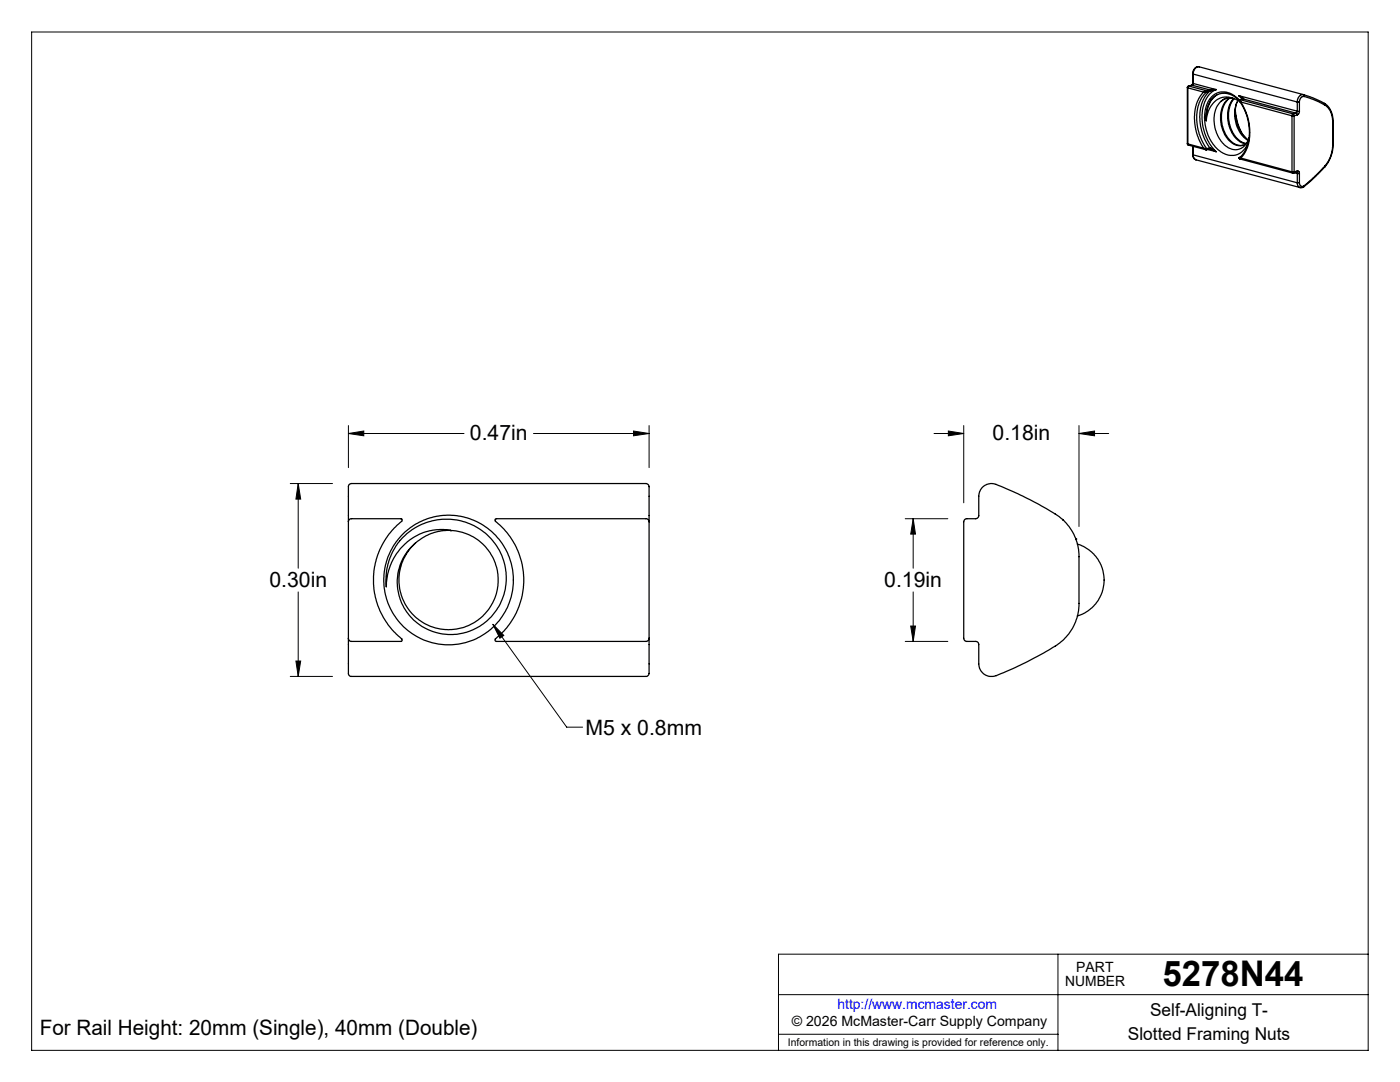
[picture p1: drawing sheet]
<svg xmlns="http://www.w3.org/2000/svg" width="279mm" height="216mm" viewBox="0 0 279 216" stroke-linecap="round" stroke-linejoin="round" font-family="sans-serif">
<g fill="none" stroke="#000" stroke-width=".2">
<path d="M6.3 6.4h266.7v203.2h-266.7zM57.9 96.5h8.5M59.5 96.5l.5 3.1h-.9zM59.5 96.5v16.9M69.5 86.5l3.1-.5v1zM69.5 84.9v8.4M69.5 86.5h23.1M106.5 86.5h23M126.4 86l3.1 .5-3.1 .5zM129.5 84.9v8.4M186.4 86.5h5.9M189.3 86l3 .5-3 .5z"/>
<path d="M192.3 84.9v15.4M215.3 86.5l3.1-.5v1zM215.3 86.5h6M215.3 84.9v20.2M59.5 118.1v16.9M180.7 103.5h8.5M182.2 103.5l.5 3.1h-.9zM182.2 103.5v9.9M182.2 118.1v9.9M57.9 135h8.5M59.1 131.9h.9l-.5 3.1zM98.4 124.6l2.1 2.2-.7 .6z"/>
<path d="M98.4 124.6l14.7 20.5h3.2M180.7 128h8.5M181.8 124.9h.9l-.5 3.1zM155.4 198.5h117.6M211.1 190.4v19.2M273 190.4h-117.6v19.2M155.4 206.4h55.7"/>
</g>
<g fill="none" stroke="#000" stroke-width=".25">
<path d="M237 17.5h.1M237 17.5v11.2M237.1 17.5l3.1 .9M237.1 17.5v11.2M237.2 17.2l-.2 .3M237.2 17.2h.1M237.3 17.2l-.2 .3M237.3 17.2l3.4 .9M237.8 17h.1M237.8 17l-.6 .2M237.9 17l3.5 .9M237.9 17l-.6 .2"/>
<path d="M238 16.6l-.2 .4M238 14.7l.1 .1M238 16.6l.1 .1M238 14.7v1.9M238.1 16.7l-.2 .3M238.1 14.8l20.8 5.6M238.1 16.7l4.6 1.2M238.1 14.8v1.9M239.3 13.3h-.4l-.5 .3-.3 .6-.1 .5M239.3 13.3h-.4l-.4 .4-.3 .5-.1 .6M239.3 13.3l20.8 5.6M240.2 18.4h.6"/>
<path d="M240.2 18.4l-.8 1-.5 .9-.4 1.3-.1 1.6v1.5l.3 1.5 .7 1.8 .8 1.6M240.7 18.1l.1 .3M240.7 18.1l-.5 .3M240.8 18.4l-.9 1-.6 1.1-.5 2.4 .1 1.9 .4 1.9 .8 1.8 .7 1.2M241.4 17.9v.3M241.4 17.9l-.7 .2M241.4 18.2l-.5 .5-.8 1.2-.5 1.6-.2 1.6 .1 1.4 .4 2 .6 1.4 .9 1.6M241.4 18.2l-.6 .2M242.7 17.9l-1.1 .7-.9 1.1-.6 1.6-.2 1.5 .1 2.1 .6 2.2 .7 1.5 1.4 1.7M242.7 17.9l-1.3 .3M242.7 17.9h-1.3M242.8 19a5.7 5.7 0 0 0-2.1 5.1"/>
<path d="M244.8 19.6l-1.1 .6M245.4 19.5a5.1 5.1 0 0 0-1.6 5.7l.9 2a2.92 2.92 0 0 0 3.7 1.6l.4-.3M245.5 19.5a5.4 5.4 0 0 0-1.3 6.3l.5 1.1 .4 .7a3 3 0 0 0 2.9 1.4M246.2 19.7a3.7 3.7 0 0 0-4.9 2.2l-.6 2.2M246.2 19.7l-.4-.1a2.31 2.31 0 0 0-2.1 .6M246.2 19.7l1.3 .6M246.2 19.6a6.2 6.2 0 0 0-.1 7.2 3.7 3.7 0 0 0 2.5 1.9M246.3 19.7l-.2 .2a6.2 6.2 0 0 0 1.9 8.5l.7 .2M247.2 19.1l.8 .4 .1 .3M247.2 19.1l.7 .7M247.2 19.1l.8 .7M247.2 19.1l11.7 3.1"/>
<path d="M247.5 19.9l-.2 .1 .1 .2M247.5 19.9h.1M247.5 19.9l-.1 .2 .2 .3M247.5 19.9l10.6 2.8M248.1 19.8h.1M248.1 19.8l-.6 .1M248.1 19.8l10.6 2.8M260.1 18.9l2 .6 2.2 1.1M260.1 18.9l-.7 .2-.5 .8v.5M260.1 18.9l.1 .4M260.2 19.3h-.3l-.3 .2-.3 .9M260.2 19.3l2.1 .6 2.1 1.1"/>
<path d="M237 28.7l.2 .3M237 28.7h.1M237.1 28.7l.1 .3M237.1 28.7l3.1 .9M237.2 29l3.5 .9M238 30.8l.2 .7 .5 .4M238 30.8l.1 .1M238 29.2v1.6M238.1 30.9l.2 .6 .4 .4M238.1 30.9l20.8 5.6M238.1 29.2v1.7M238.7 31.9l20.8 5.5"/>
<path d="M240.2 29.6l.6 .1M240.2 29.6l.5 .3M240.7 29.9h.1M240.8 29.7v.2M241.1 29.8l1.6 .5M241.4 29.7l1.3 .6M241.4 29.7h.1M241.4 29.7l-.6 .2M241.4 29.5l1.3 .8M241.4 29.5v.2M241.4 29.5l-.6 .2M243.7 20.2l-.1 .1a5.9 5.9 0 0 0-.6 6.6l.3 .6a3.7 3.7 0 0 0 3.9 2.3 3.1 3.1 0 0 0 2.1-2.3"/>
<path d="M246.5 22.2l.2 1.7 .4 1.3 .6 1.2 .9 1.2M246.5 21.9l.4 2.4 .9 2.1M246.5 22.3l.2 1.8M246.7 24.1l.3 1.1 .7 1.3 .7 .8 .7 .6M246.8 20.5l-.4 1.8 .1 1.3 .2 1.3 1.1 2 1.3 1.1M246.8 20.5l-.3 1.4 .2 2.2M247 20l-.2 .5M247.2 31.5h.2M247.2 31.5h.1M247.3 20.1l-1.1-.9-.9-.4a3.6 3.6 0 0 0-4.5 3.3l-.1 2M247.4 20l-1.6-1.2-1.2-.4a3.6 3.6 0 0 0-4 3.2l-.2 1.2v1.3l.3 1.8 .4 1.2 1.4 2.1 1.1 1 .7 .4a3.4 3.4 0 0 0 4.8-2.2M247.4 20.2l1.2 2.2 .5 1.5 .2 2v1.5l-.3 1.5-.5 1.3-1.1 1.3"/>
<path d="M247.4 31.5v.2M247.4 20.2h.1M247.4 20.2l.2 .2M247.4 31.5h.2M247.4 31.7l10.6 2.8M247.5 31.4l-.3 .1M247.6 20.4l.8 1.3 .6 1.6 .3 1.4 .1 1.7-.1 1.5-.3 1.4-.5 1.1-.9 1.1M247.6 31.5l-.2 .2M247.6 20.4l10.2 2.7M247.6 31.5l10.2 2.8M257.8 23.1h.5M257.8 34.3h.5"/>
<path d="M257.8 34.3l.2 .2M257.8 23.1v11.2M258 34.5h.1M258.1 22.7l-.3 .4M258.1 22.7l.2 .4M258.3 34.3l-.2 .2M258.3 23.1v11.2M258.4 34.5l.5 .1M258.7 22.6l.2 .3M258.7 22.6l-.6 .1M258.8 34.4h.1M258.8 34.4l.1 .2"/>
<path d="M258.8 34.4l-.7 .1M258.9 34.1l.4 .2v.3M258.9 20.4h.4M258.9 22.2h.4M258.9 22.2l-.2 .4M258.9 34.6h.4M258.9 36.5h.4M258.9 34.1l-.1 .3M258.9 36.5l.2 .7 .4 .2M258.9 34.1l-.6 .2M258.9 22.9l-.6 .2M258.9 20.4v1.8"/>
<path d="M258.9 34.6v1.9M259.3 36.5l.3 .6 .4 .1 .2-.1M259.3 22.2l-.1 .5-.3 .2M259.3 20.4v1.8M259.3 34.6v1.9M260.2 37.3l-.4 .2-.3-.1M260.2 37.1v.2M264.3 20.6l.8 .7 .6 1 .4 2M264.3 20.6l.1 .4M264.4 21l.7 .6 .5 .7 .3 1.3 .1 .8M264.4 33.2l-2.1 2.1-2.1 1.8M264.4 33.2v.1"/>
<path d="M264.4 33.3l-2.5 2.5-1.7 1.5M266 28.9l-.1 .8-.3 1.5-.6 1.2-.6 .8M266 24.4v4.5M266.1 28.8l-.4 2.3-.7 1.4-.6 .8M266.1 24.3l-.1 .1M266.1 28.8l-.1 .1M266.1 24.3v4.5M196.2 97.1l.8-.5 .8-.1a7.7 7.7 0 0 1 3.4 1.2l5.7 2.7a21.2 21.2 0 0 1 5.6 3.7l1.3 1.7 .8 1.5 .5 1.5 .2 1.7v11.2l-.4 1.6-.6 1.5-1 1.7-.6 .7a17.9 17.9 0 0 1-5.3 3.6l-4.7 2.4-4.3 1.7h-1.1l-.7-.2-.7-.6a2.24 2.24 0 0 1-.6-1.6l-.1-4.3-.4-.2h-2l-.3-.2-.2-.3v-23.5l.5-.5h2l.5-.3 .1-4.6 .3-.9zM69.5 104.1v-7.1l.2-.4 .4-.1h58.9l.4 .2 .1 .3v7.1M69.5 104.1l.1-.3 .4-.3h10.1l.2 .4-1.3 1.2a15.1 15.1 0 0 0 1.3 22.5l-.2 .4h-10.1l-.4-.3-.1-.3M69.5 104.1v23.3M89.8 105.8l.3 .1"/>
<path d="M89.9 105.8l.1 .1M90 105.9a11.2 11.2 0 0 0-12.9 11.2l-.1-1.5 .3-2.3 .9-2.8a12 12 0 0 1 14-6.5 12 12 0 0 1 8.8 12.7 10.9 10.9 0 0 1-9.2 9.7 10.9 10.9 0 0 1-11.8-6.3 10.1 10.1 0 0 1 2.9-11.7M90 105.9a9.9 9.9 0 0 0-7.1 2.5M90 105.9a9.9 9.9 0 0 1 8.9 12.9 9.9 9.9 0 0 1-14.8 5.3 9.9 9.9 0 0 1-1.2-15.7M129.5 104.1v-.3l-.4-.3h-30.2l-.1 .5 2.3 2.2 .8 1.1 1.2 2 1 2.8 .4 3v2.2l-.3 1.6-1.1 3.3-1.9 3-2.3 2.3a.29 .29 0 0 0-.1 .3 .29 .29 0 0 0 .3 .2h29.9l.4-.3 .1-.3M129.5 104.1v23.3M212.1 103.7l.1 .1M214.7 107.6h.1M215 108.5a7.5 7.5 0 0 1 5.3 7.2 7.5 7.5 0 0 1-5.3 7.2M69.5 127.4v7.1l.5 .5h59.1l.4-.3v-.3v-7"/>
<circle cx="89.5" cy="115.7" r="12.9"/>
</g>
<path d="M59.5 96.5l.5 3.1h-.9zM59.1 131.9h.9l-.5 3.1zM69.5 86.5l3.1-.5v1zM126.4 86l3.1 .5-3.1 .5zM98.4 124.6l2.1 2.2-.7 .6zM215.3 86.5l3.1-.5v1zM189.3 86l3 .5-3 .5zM182.2 103.5l.5 3.1h-.9zM181.8 124.9h.9l-.5 3.1z" fill="#000"/>
<text font-size="7.1" x="232" y="196.8">5278N44</text>
<g font-size="4.2">
<text x="93.8" y="87.9">0.47in</text>
<text x="198.1" y="87.9">0.18in</text>
<text x="53.8" y="117.1">0.30in</text>
<text x="176.5" y="117.1">0.19in</text>
<text x="116.8" y="146.7">M5 x 0.8mm</text>
<text x="7.9" y="206.5">For Rail Height: 20mm (Single), 40mm (Double)</text>
</g>
<g font-size="3.5">
<text x="229.5" y="202.8">Self-Aligning T-</text>
<text x="225.1" y="207.5">Slotted Framing Nuts</text>
</g>
<g font-size="2.8">
<text x="212.6" y="196.8">NUMBER</text>
<text x="214.8" y="194">PART</text>
<text x="158" y="204.8">© 2026 McMaster-Carr Supply Company</text>
</g>
<text font-size="2.8" fill="#00f" x="167.1" y="201.4">http://www.mcmaster.com</text>
<text font-size="2.1" x="157.3" y="208.6">Information in this drawing is provided for reference only.</text>
</svg>
